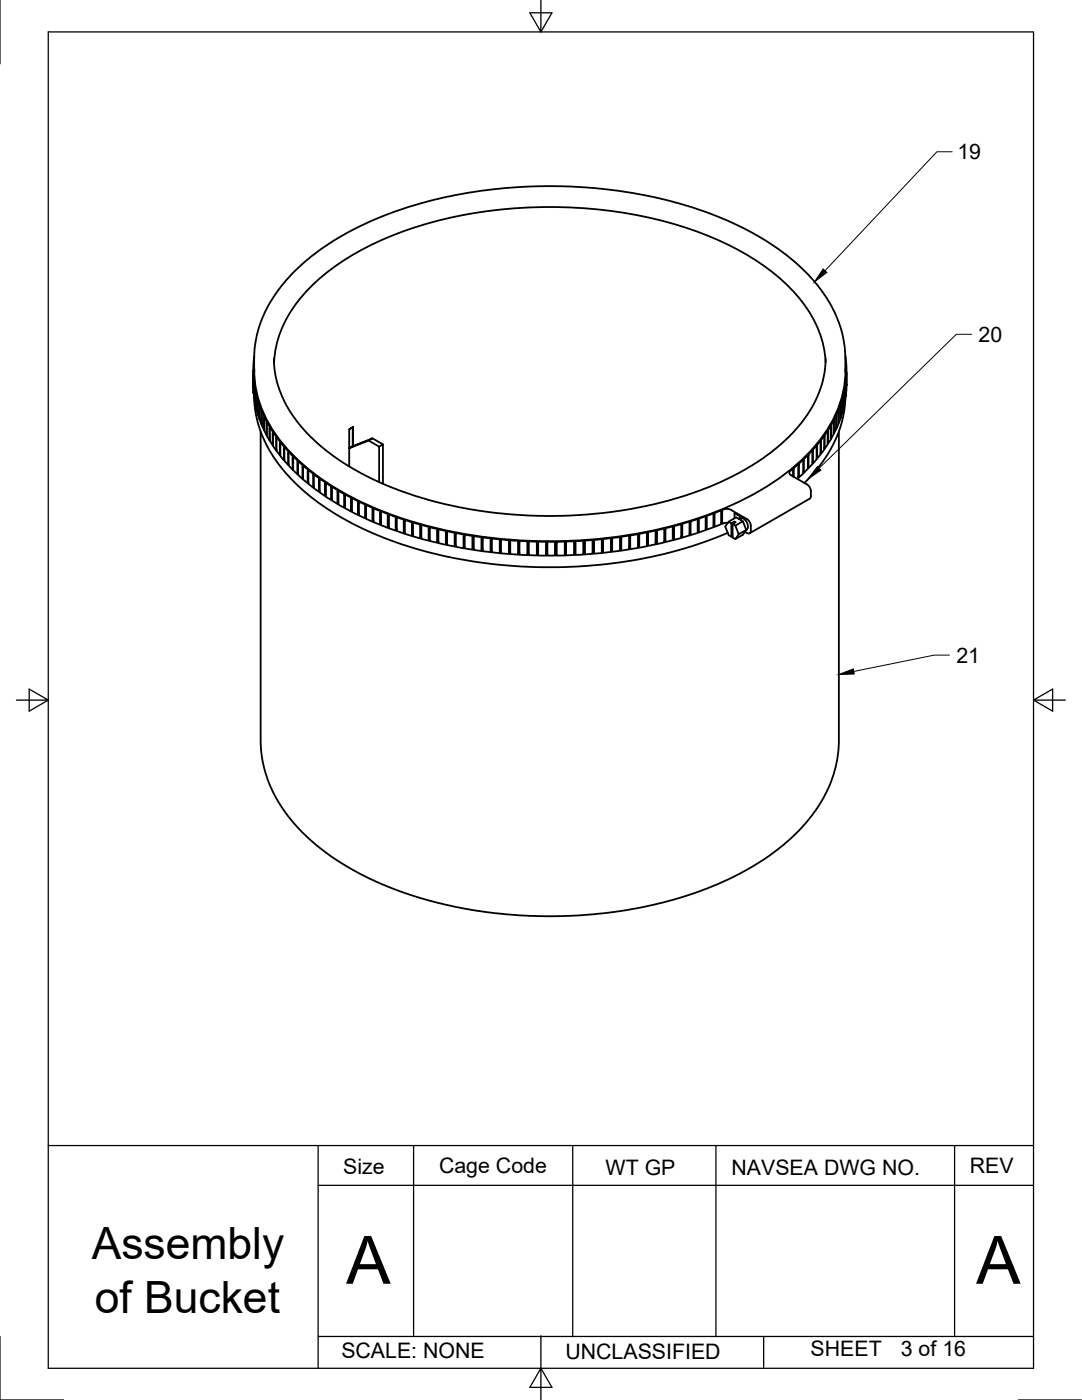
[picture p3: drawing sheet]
<svg xmlns="http://www.w3.org/2000/svg" width="216mm" height="279mm" viewBox="0 0 216 279" stroke-linecap="round" stroke-linejoin="round" font-family="sans-serif">
<!-- layer: Visible -->
<g fill="none" stroke="#000" stroke-width=".36">
<path d="M50.5 74v2.7M50.5 76.7a23.9 23.9 0 0 0 7.3 16.4 53.5 53.5 0 0 0 22.3 13.2 97 97 0 0 0 64.5-1.9l.6-.1M50.5 75v-.1v2.5v-.2M50.6 78.3v.1M50.6 76.1v-.2v2.5M50.7 77v2.4M50.7 74.3v-2.8a24.5 24.5 0 0 1 7.8-17.1 56.6 56.6 0 0 1 24.2-13.4 96.7 96.7 0 0 1 59 1.6 49.7 49.7 0 0 1 21.5 14.4 23.6 23.6 0 0 1 5.5 14.5v2.8M50.7 73.8v.1M50.7 77v2.5v-.1M50.7 79.7l.5 3.5a28.4 28.4 0 0 0 10.6 15.8l3.5 2.5 4.2 2.6 3.1 1.5 5.3 2.2 4.8 1.6 6.5 1.7 5.2 1 5 .6 5 .4 7 .1 5.1-.2 7.4-.8 5.8-1 5.6-1.4 5.7-1.8 4.2-1.7M50.7 73.6a23.6 23.6 0 0 0 7 16.4 51.6 51.6 0 0 0 19.8 12.5 96.6 96.6 0 0 0 64.5 0 50.2 50.2 0 0 0 21-14 23 23 0 0 0 5.7-14.9M50.7 71a22.1 22.1 0 0 0 5.3 17.3 47.8 47.8 0 0 0 19.2 13.4 96.2 96.2 0 0 0 51.4 5 85.7 85.7 0 0 0 18.1-5.1l1.2 .2"/>
<path d="M50.9 78.2v2.4M50.9 78.2v-.1v2.5M51.1 79.1l.1 2.4M51.1 79.1l.1 2.5M54.7 71.5a22.3 22.3 0 0 0 7.7 16 53.6 53.6 0 0 0 22.4 12 90.7 90.7 0 0 0 56.8-2.3 44.8 44.8 0 0 0 18.3-12.7 20.9 20.9 0 0 0 4.8-13M54.7 72.3a23.2 23.2 0 0 1 7.9-15.7 54.2 54.2 0 0 1 22.8-12 90.8 90.8 0 0 1 54.7 2 47.9 47.9 0 0 1 18.4 11.8 22.5 22.5 0 0 1 6.2 13.9M168.1 79.8l-.1 2.5zM168.6 77.9v2.3M168.6 77.7v2.4M168.6 77.7v.1M168.7 79.7l-.2 1.9-.5 2.7-.7 2-1.1 2.6-1.1 1.8-1.4 2.1-3.2 3.6M168.7 71a22.3 22.3 0 0 1-5.6 17.7 36.9 36.9 0 0 1-5.3 5.2"/>
<path d="M168.7 76.8v2.3M168.7 76.8v-.2v2.4M168.8 79l-.1 .1M168.8 75.7v2.4M168.8 75.5v.2M168.8 75.6v2.3M168.9 77.9v.1M168.9 74v3v-.2M168.9 74.5v.1M168.9 76.7a23.8 23.8 0 0 1-7.4 16.6l-2.4 2.3M51.1 81.5l.1 .1M51.5 80.3l-.1-.1 .1 2.4"/>
<path d="M51.5 80.3v2.4l-.1-.2M51.8 83.6v.2v-2.5v2.3M52 86.1v61.7a25.6 25.6 0 0 0 7.8 17.8 55.1 55.1 0 0 0 24.1 13.6 92.2 92.2 0 0 0 57.6-2.1 47.5 47.5 0 0 0 20.4-14.2 24.5 24.5 0 0 0 5.5-15.1v-61.7M52.2 84.6v.2M52.2 82.4v-.1l.1 2.3M52.3 82.4v2.4M52.7 85.7v.1M52.7 85.7v-2.3v2.4M53.2 86.7l.1 .2-.1-2.5 .1 2.3M53.8 87.7l.1 .2M53.8 85.5v2.4M53.9 85.5l-.1-.1v2.3"/>
<path d="M54.4 86.4l.1 2.3M54.4 86.4l.1 .1M54.5 86.6v2.3l-.1-.2M55.1 87.4l.1 2.3M55.1 87.4l.1 .1M55.2 87.5v2.4l-.1-.2M55.8 90.7l.1 .2M55.9 90.7h-.1v-2.3l.1 2.5M56.7 91.7h-.1v-2.4l.1 2.5v-.1M57.5 90.3v2.4l.1-.1M57.5 90.3l.1 2.5-.1-.2M58.5 91.4v2.3l-.1-.1"/>
<path d="M58.5 91.4l-.1-.2v2.4h.1M59.3 92.2v2.3h.2M59.4 92.2l.1 .1M59.5 92.3v2.3l-.2-.1M60.5 93.2v2.3l-.2-.1M60.5 93.2l-.2-.1v2.3h.2M61.4 94v2.3l.1-.1M61.4 96.3l.2 .1M61.4 93.9l.2 .2M61.5 94.1v2.3M62.5 97.2l.2 .1M62.6 97.1l-.1 .1v-2.4l.1 .1v2.4"/>
<path d="M63.6 95.7v2.3h.2M63.7 95.7l.1 .1v2.3l-.2-.1M64.8 98.8l.2 .1M65 96.6v2.4M65 96.6l-.2-.1v2.3h.2M65 98.8h.1M66.1 97.3l.1 .1M66.1 97.3v2.4l.1-.1M66.2 97.4v2.2M66.2 99.6h.1M66.2 97.4v2.3l-.1-.1M67.3 98.1l.2 .1v2.2h-.2z"/>
<path d="M67.5 98.2v2.3M68.7 98.8v2.4l.1-.1v-2.2M68.7 98.8l.1 .1 .1 2.4-.2-.1M70 85.5l-.3 .2M70 85.4v.1M70.2 99.7v2.3l-.2-.1M70.2 99.7l-.2-.1v2.3l.2-.1M70.4 89l3.9-1.5-.7 .4-3.9 1.6 .7-.5v-3.7l-.7 .4v7.4M70.4 89h.1M70.4 89v-3.8v3.8M70.4 85.2l-.4 .3M70.5 89h-.1"/>
<path d="M73.6 87.9l2 1.2v7.1M74.3 87.5l2.1 1.2v7.8M76.4 88.7l-.8 .4M157.7 93.9l-.2 .3 .1 .5 3.4 2a1.66 1.66 0 0 1 .8 1.3M158.2 93.8v1.3M158.2 93.8l.2-.2v1.6M159.3 92.9v2.3l.1-.1M159.3 92.9l.1-.1v2.3l-.1-.1M160.3 92v2.3M160.4 91.8v2.4l-.1-.1M160.4 94.2l-.1 .1M160.4 91.8l-.1 .2"/>
<path d="M161.3 90.9v2.4l-.1-.1M161.4 90.9l-.2 .1v2.4l.2-.2M161.8 98v1.2l-.2 .3-12 6.9M162.1 90.1v2.4M162.1 90.1l.1-.1v2.3h-.1M162.2 92.3l-.1 .1M162.9 89.1v2.4M163 89v2.4l-.1-.1M163.1 91.3l-.1 .2M163.1 89l-.1 .1M163.8 88v2.4h-.1M163.8 88l-.1 .2v2.3l.1-.1"/>
<path d="M164.5 87.2v2.3M164.5 87.2v-.2v2.4M164.6 89.4l-.1 .1M165.1 86.2v2.3M165.2 86l-.1 2.4M165.3 86l-.1 .2M165.3 88.4l-.1 .1M165.8 85v2.4M165.8 87.4v.1M165.9 85l-.1 2.5M166.3 84.1v2.4M166.4 84.1v-.1l-.1 2.3"/>
<path d="M166.4 86.3v.2M166.8 83.1v2.4M166.9 83.1v-.1l-.1 2.3M166.9 85.3l-.1 .1M167.4 81.9l-.1 2.5M167.4 84.3l-.1 .1M167.4 81.9l-.1 2.4M167.8 83.2l-.1 .2 .1-2.5-.1 2.3M168.4 81.1l-.1 .1 .1-2.4-.1 2.3M168.6 80v.2M67.3 100.4l.2 .1M67.5 100.3h.1"/>
<path d="M68.8 101.1h.1M71.5 100.4v2.1l-.1 .1v-2.3l.2 .1v2.3l-.2-.1M71.6 102.5h.1M72.9 101v2.3l.1-.1M72.9 103.3l.2 .1M72.9 100.9l.2 .1M73 101v2.2M73 103.2h.1M73 101v2.4M74.4 101.7v2.2M74.5 103.8v.1M74.5 101.7v2.3l-.2-.1"/>
<path d="M74.5 101.7l-.2-.1v2.4l.1-.1M75.8 102.2v2.4l.1-.1v-2.2M75.9 102.2l.2 .1M76 104.5h.1M76 102.3v2.4l-.2-.1M77.4 102.8v2.4l.1-.1v-2.2M77.4 105.2l.2 .1M77.4 102.8l.2 .1v2.4M77.5 105.1h.1M78.9 105.7l.3 .1M79.1 105.7l-.1 .1v-2.4l.2 .1v2.3M79.1 103.4v2.3"/>
<path d="M79.1 105.6l.1 .1M80.6 106.3l.2 .1M80.7 104v2.2M80.7 106.2h.1M80.8 104v2.4M80.8 104l-.2-.1v2.4l.1-.1M82.2 106.8l.2 .1M82.3 104.5v2.2M82.3 106.7h.1M82.4 104.5v2.4M82.4 104.5h-.2v2.3l.1-.1M83.9 107.2l-.1 .1v-2.4l.3 .1v2.4l-.3-.1"/>
<path d="M83.9 105v2.2M84 107.2h.1M85.6 107.6l.2 .1M85.6 107.7l-.1 .1v-2.4l.3 .1v2.3l-.3-.1M85.6 105.4v2.3M87.2 105.8v2.4l.1-2.3M87.3 108.2h.2M87.3 105.8l.2 .1v2.3M87.3 108.1h.2M89 106.2v2.4v-.1M89 108.6h.2M89 106.2l.2 .1"/>
<path d="M89 106.2v2.3M89.1 108.4l.1 .1M89.2 106.3v2.3M90.7 108.9l.3 .1M90.8 108.8l-.1 .1v-2.3h.3v2.4M90.8 106.6v2.2M90.8 108.8h.2M92.5 106.9v2.4l.1-2.4M92.5 106.9l.2 .1 .1 2.3-.3-.1M92.6 109.1l.1 .1M94.3 107.2v2.4v-2.4h.1h.1v2.4l-.2-.1M94.4 109.4l.1 .1"/>
<path d="M96.1 109.7h.2M96.1 109.7v.1v-2.3h.2v2.4l-.2-.1M96.1 107.5v2.2M97.9 107.7v2.3v-2.3h.3l-.1 2.4-.2-.1M98 109.9h.2M99.7 107.9v2.3l.1-2.3h.2M99.7 110.2l.3 .1M99.8 110.1h.2M100 107.9v2.4M101.6 110.4h.2M101.6 110.3h.2M101.6 108.1v2.2"/>
<path d="M101.8 108.1v2.3M101.8 108.1h-.2v2.3v-.1M103.4 110.4h.3M103.4 108.2v2.3v-2.3h.3v2.4l-.3-.1M105.3 110.5v.1v-2.3h.2v2.3M105.3 108.3v2.2M105.3 110.6h.2M105.3 110.5h.2M107.1 108.4v2.3zM107.1 110.6h.3M107.1 108.3l.3 .1v2.3h-.3M109 108.4v2.3v-.1"/>
<path d="M109 110.7h.3M109 110.6h.2M109.2 108.4v2.3M109.3 108.4h-.3v2.2M110.8 108.4v2.3zM110.9 108.4h.2v2.3M111.1 110.6h-.3M111.1 110.7h-.2M112.9 108.3v2.4zM113 110.5l-.3 .1M113 108.3h-.3v2.4h.3M114.8 108.2l-.2 .1-.1 2.3h.3"/>
<path d="M114.8 108.2v2.4zM114.8 110.5h-.2M116.4 108.2v2.3M116.6 108.1v2.4zM116.7 110.4h-.3M116.7 110.5h-.3M116.7 108.1l-.3 .1M118.2 108v2.4M118.5 110.2h-.2M118.5 108v2.4zM118.5 110.3l-.3 .1M118.5 108h-.3"/>
<path d="M120.3 107.8v2.4v-2.4h-.2v2.4h.2M120.3 110l-.2 .1M122.1 107.6l.1 2.4v-2.4l-.3 .1v2.3h.3M122.1 109.8l-.2 .1M123.9 107.4l.1 2.3v-2.3M123.9 109.6h-.2M124 107.4h-.3v2.4l.3-.1M125.5 107.1v2.4M125.7 107.1l.1 2.4v-2.4h-.3M125.7 109.3h-.2M125.8 109.4l-.3 .1M127.3 106.8v2.4l.2-.1"/>
<path d="M127.5 106.8l.1 2.3v-2.3h-.3M127.5 109h-.2M129.1 106.5v2.4M129.3 108.7h-.2M129.3 106.4v2.4l-.1-2.3M129.3 108.8h-.2M129.3 106.4l-.2 .1M130.8 106.1v2.4l.3-.1M131 106.1v2.3v-2.3M131 108.3h-.2M131.1 106.1h-.3M132.7 107.9h-.1"/>
<path d="M132.8 105.7v2.3l-.1-2.3M132.8 105.7h-.3v2.4l.3-.1M134.2 105.3v2.4M134.4 105.3l.1 2.3v-2.4l-.2 .1M134.4 107.5h-.1M134.5 107.6h-.2M136.1 104.8v2.3l.1-2.3h-.3v2.4l.3-.1M136.1 107h-.2M137.7 106.5l-.1 .1M137.8 104.3v2.3l-.1-2.3M137.8 104.3l-.2 .1v2.3l.2-.1M139.2 103.8v2.4"/>
<path d="M139.3 103.8v2.2l.1 .1v-2.3h-.2M139.3 106h-.1M139.4 106.1l-.2 .1M140.8 103.3v2.3M140.9 103.3v2.2l.1 .1v-2.4l-.2 .1M140.9 105.4l-.1 .1M141 105.5l-.2 .1M142.5 104.9h-.1M142.6 102.6v2.4l-.1-.1v-2.2M142.6 102.6l-.2 .1v2.3h.2M143.9 102.1l.2-.1v2.4M143.9 102.1v2.3h.2"/>
<path d="M144 104.2l-.1 .1M144 104.3l.1 .1M144 102.1v2.2M145.4 104.1l.5 .3M145.9 101.8l3.2 1.8a2.19 2.19 0 0 1 .5 2.8h-.5M145.9 107.1l-.5-.3-.7-1.7 .7-1 1.5-.8 1.3 .7 .7 1.8-.7 .9-1.5 .9M145.9 104.4v2.7l.3-.1M146.5 104.1l.3 .1-.6 .4v2.7l.5 .3 .7-1-.7-1.7-.5-.3M146.5 104.4v-.3l-.6 .3M147.6 103.4v-.4l-1-.6v1M147.6 103.4a1.56 1.56 0 0 1 1.4 2.3l-1.6 .9M147.6 103.4h.5l-.7 .1"/>
<path d="M148.2 104l-1.5 .9M148.6 106.1l.5 .3"/>
</g>
<g fill="#000" stroke="#000" stroke-width=".2">
<circle cx="50.5" cy="77.2" r=".17"/>
<circle cx="50.6" cy="78.3" r=".17"/>
<circle cx="168.9" cy="76.8" r=".17"/>
<circle cx="70.4" cy="89" r=".17"/>
</g>
<!-- layer: Border -->
<g fill="none" stroke="#000" stroke-width=".25">
<path d="M0 0v12.7M9.6 6.4h196.6v266.7h-196.6zM107.9 0v6.4l-2.2-3.8h4.4l-2.2 3.8M3.3 139.7h6.3l-3.8-2.2v4.4l3.8-2.2M206.2 139.7l3.8 2.2v-4.4l-3.8 2.2h6.4M9.6 228.6h196.6M63.5 228.6v38.1M63.5 236.6h142.7M82.5 228.6v38.1M114.3 228.6v38.1M142.9 228.6v38.1M190.5 228.6v38.1"/>
<path d="M0 266.7v12.7h12.7M63.5 273.1v-6.4h44.4v6.4l2.2 3.8h-4.4l2.2-3.8v6.3M107.9 266.7h44.5M203.2 279.4h12.7M206.2 266.7h-53.8v6.4"/>
</g>
<circle cx="107.9" cy="266.7" r=".11" fill="#000" stroke="#000" stroke-width=".2"/>
<!-- layer: Annotations -->
<path d="M164.3 53.7l.7 .7-2.5 1.8zM163.1 93.1l.7 .7-2.6 1.8zM167.4 134.6l2.9-1.1 .2 1z" fill="#000" stroke="#000" stroke-width=".2"/>
<path d="M190 30.3h-3.1l-22.3 23.7M193.9 66.7h-3.1l-27.4 26.8M189.4 130.7h-3l-16.1 3.3" fill="none" stroke="#000" stroke-width=".2"/>
<g font-size="13.3">
<text x="69.1" y="256.2">A</text>
<text x="194.8" y="256.2">A</text>
</g>
<g font-size="8.9">
<text x="18.3" y="251.3">Assembly</text>
<text x="18.9" y="262">of Bucket</text>
</g>
<g font-size="4.3">
<text x="191.1" y="31.8">19</text>
<text x="195.3" y="68.2">20</text>
<text x="190.8" y="132.3">21</text>
<text x="68.5" y="234.2">Size</text>
<text x="87.6" y="234">Cage Code</text>
<text x="120.8" y="234.4">WT GP</text>
<text x="146" y="234.4">NAVSEA DWG NO.</text>
<text x="193.5" y="234.1">REV</text>
<text x="68.1" y="271.1">SCALE: NONE</text>
<text x="112.8" y="271.2">UNCLASSIFIED</text>
<text x="161.8" y="270.5">SHEET</text>
<text x="179.7" y="270.5">3 of 16</text>
</g>
</svg>
